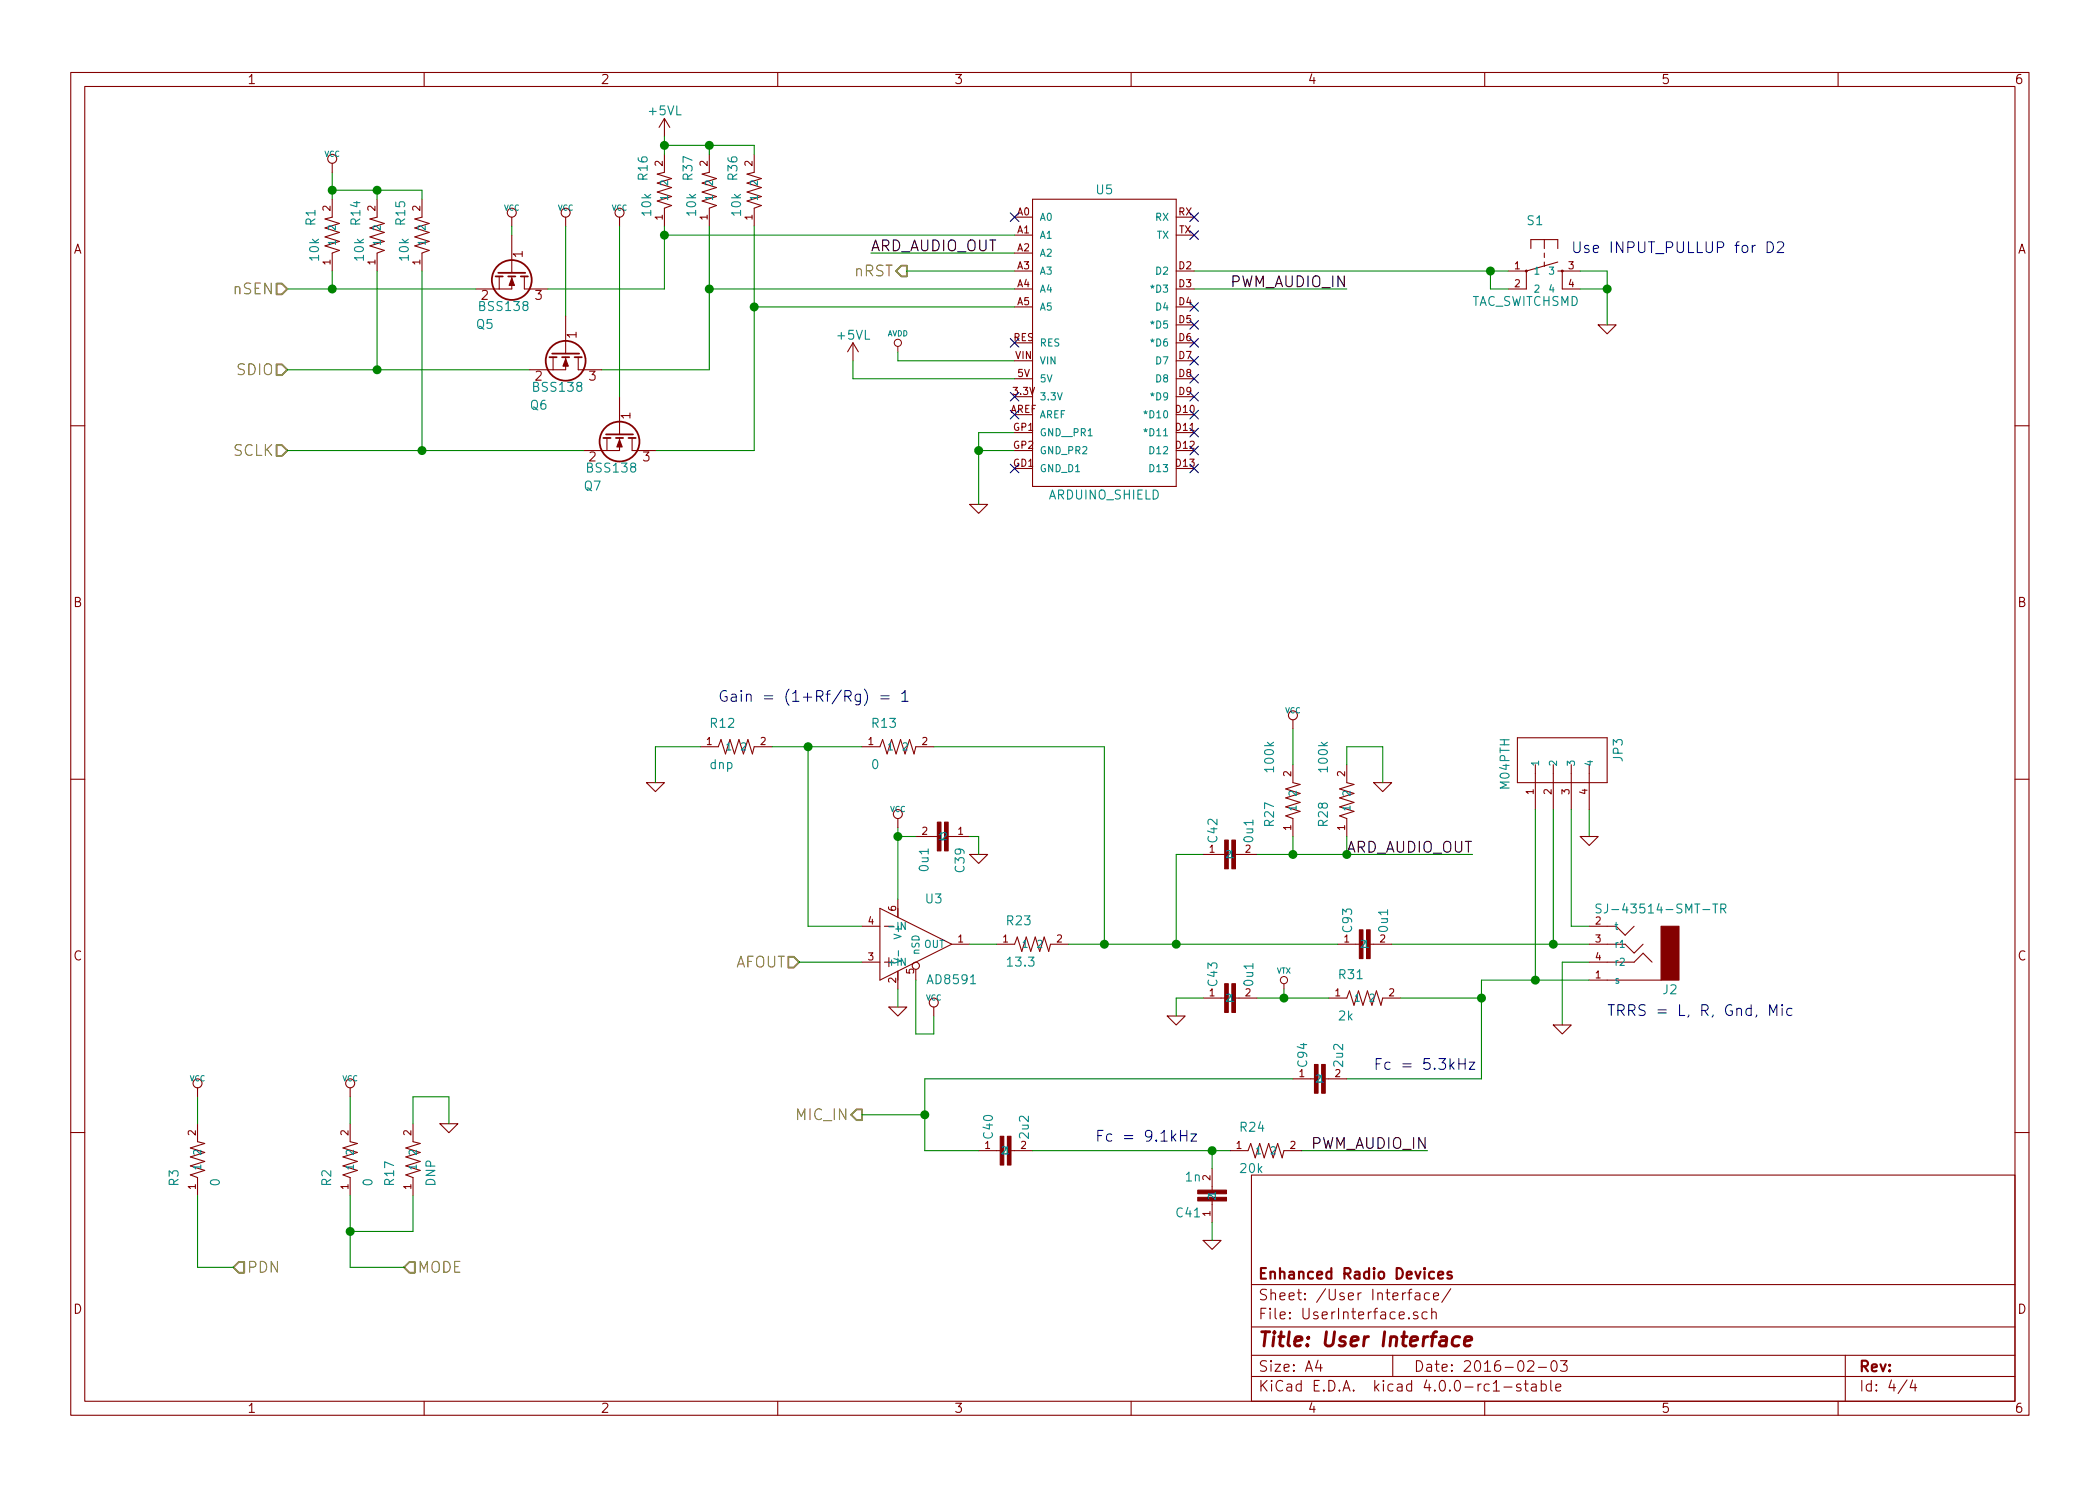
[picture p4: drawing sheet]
EESchema Schematic File Version 2
LIBS:power
LIBS:device
LIBS:transistors
LIBS:conn
LIBS:linear
LIBS:regul
LIBS:74xx
LIBS:cmos4000
LIBS:adc-dac
LIBS:memory
LIBS:xilinx
LIBS:microcontrollers
LIBS:dsp
LIBS:microchip
LIBS:analog_switches
LIBS:motorola
LIBS:texas
LIBS:intel
LIBS:audio
LIBS:interface
LIBS:digital-audio
LIBS:philips
LIBS:display
LIBS:cypress
LIBS:siliconi
LIBS:opto
LIBS:atmel
LIBS:contrib
LIBS:valves
LIBS:metrix_parts
LIBS:mogar_KiCAD
LIBS:SparkFun
LIBS:HamShield09-cache
EELAYER 25 0
EELAYER END
$Descr A4 11693 8268
encoding utf-8
Sheet 4 4
Title "User Interface"
Date "2016-02-03"
Rev ""
Comp "Enhanced Radio Devices"
Comment1 ""
Comment2 ""
Comment3 ""
Comment4 ""
$EndDescr
Wire Wire Line
	8700 5350 8700 5700
Wire Wire Line
	7500 6000 8250 6000
Wire Wire Line
	5150 6000 7200 6000
Wire Wire Line
	8250 6000 8250 5450
Wire Wire Line
	8850 4650 8850 4500
Wire Wire Line
	7750 5250 8850 5250
Text Notes 7650 5950 0    60   ~ 0
Fc = 5.3kHz
$Comp
L CAP0603-CAP C94
U 1 1
P 7400 6000
F 0 "C94" H 7460 6115 50  0000 L BNN
F 1 "2u2" H 7460 5915 50  0000 L BNN
F 2 "Capacitors_SMD:C_0603" H 7850 5850 50  0001 C CNN
F 3 "" H 7400 6000 60  0001 C CNN
	1    7400 6000
	0    -1   -1   0   
$EndComp
$Comp
L CAP0603-CAP C93
U 1 1
P 7650 5250
F 0 "C93" H 7710 5365 50  0000 L BNN
F 1 "0u1" H 7710 5165 50  0000 L BNN
F 2 "Capacitors_SMD:C_0402" H 8100 5100 50  0001 C CNN
F 3 "" H 7650 5250 60  0001 C CNN
	1    7650 5250
	0    -1   -1   0   
$EndComp
$Comp
L GND-RESCUE-HAMShield04 #PWR0127
U 1 1
P 8850 4650
F 0 "#PWR0127" H 8850 4650 30  0001 C CNN
F 1 "GND" H 8850 4580 30  0001 C CNN
F 2 "" H 8850 4650 60  0001 C CNN
F 3 "" H 8850 4650 60  0001 C CNN
	1    8850 4650
	1    0    0    -1  
$EndComp
$Comp
L GND-RESCUE-HAMShield04 #PWR0128
U 1 1
P 8700 5700
F 0 "#PWR0128" H 8700 5700 30  0001 C CNN
F 1 "GND" H 8700 5630 30  0001 C CNN
F 2 "" H 8700 5700 60  0001 C CNN
F 3 "" H 8700 5700 60  0001 C CNN
	1    8700 5700
	1    0    0    -1  
$EndComp
$Comp
L RESISTOR0603-RES R36
U 1 1
P 4200 1050
F 0 "R36" H 4250 900 50  0000 L BNN
F 1 "10k" H 4050 920 50  0000 L BNN
F 2 "Resistors_SMD:R_0402" H 4450 850 50  0001 C CNN
F 3 "" H 4200 1050 60  0001 C CNN
	1    4200 1050
	0    1    -1   0   
$EndComp
$Comp
L RESISTOR0603-RES R37
U 1 1
P 3950 1050
F 0 "R37" H 4000 900 50  0000 L BNN
F 1 "10k" H 3800 920 50  0000 L BNN
F 2 "Resistors_SMD:R_0402" H 4200 850 50  0001 C CNN
F 3 "" H 3950 1050 60  0001 C CNN
	1    3950 1050
	0    1    -1   0   
$EndComp
Text HLabel 4800 6200 0    60   Output ~ 0
MIC_IN
Text HLabel 4450 5350 0    60   Input ~ 0
AFOUT
Text HLabel 1600 2500 0    60   Input ~ 0
SCLK
Text HLabel 1600 2050 0    60   Input ~ 0
SDIO
Text HLabel 1300 7050 2    60   Input ~ 0
PDN
$Comp
L M04PTH JP3
U 1 1
P 8650 4300
F 0 "JP3" H 8450 4630 50  0000 L BNN
F 1 "M04PTH" H 8450 4000 50  0000 L BNN
F 2 "SparkFun:SparkFun-1X04" H 8650 4450 50  0001 C CNN
F 3 "" H 8650 4300 60  0001 C CNN
	1    8650 4300
	0    1    1    0   
$EndComp
Connection ~ 8650 5250
Text Notes 8950 5650 0    60   ~ 0
TRRS = L, R, Gnd, Mic
$Comp
L GND-RESCUE-HAMShield04 #PWR0129
U 1 1
P 5450 2800
F 0 "#PWR0129" H 5450 2800 30  0001 C CNN
F 1 "GND" H 5450 2730 30  0001 C CNN
F 2 "" H 5450 2800 60  0001 C CNN
F 3 "" H 5450 2800 60  0001 C CNN
	1    5450 2800
	1    0    0    -1  
$EndComp
Wire Wire Line
	5450 2800 5450 2400
Wire Wire Line
	5450 2400 5650 2400
Wire Wire Line
	5650 2500 5450 2500
Connection ~ 5450 2500
$Comp
L RESISTOR0603-RES R3
U 1 1
P 1100 6450
F 0 "R3" H 950 6550 50  0000 L BNN
F 1 "0" H 950 6320 50  0000 L BNN
F 2 "Resistors_SMD:R_0402" H 1350 6250 50  0001 C CNN
F 3 "~" H 1100 6450 60  0000 C CNN
	1    1100 6450
	0    -1   -1   0   
$EndComp
Wire Wire Line
	1100 6100 1100 6250
$Comp
L TRRS J2
U 1 1
P 9050 5250
F 0 "J2" H 8800 5500 50  0000 C CNN
F 1 "SJ-43514-SMT-TR" H 8850 5050 50  0000 C CNN
F 2 "mogar_modules:SJ-43514-SMT-TR" H 9050 5250 60  0001 C CNN
F 3 "" H 9050 5250 60  0001 C CNN
	1    9050 5250
	-1   0    0    1   
$EndComp
Wire Wire Line
	8250 5450 8850 5450
Wire Wire Line
	8550 4500 8550 5450
Wire Wire Line
	8650 5250 8650 4500
Wire Wire Line
	8850 5150 8750 5150
Wire Wire Line
	8750 5150 8750 4500
Wire Wire Line
	1100 6650 1100 7050
Wire Wire Line
	1100 7050 1300 7050
Wire Wire Line
	8850 5350 8700 5350
Connection ~ 8550 5450
$Comp
L RESISTOR0603-RES R31
U 1 1
P 7600 5550
F 0 "R31" H 7450 5650 50  0000 L BNN
F 1 "2k" H 7450 5420 50  0000 L BNN
F 2 "Resistors_SMD:R_0402" H 7850 5350 50  0001 C CNN
F 3 "" H 7600 5550 60  0001 C CNN
	1    7600 5550
	1    0    0    -1  
$EndComp
Wire Wire Line
	7150 5500 7150 5550
Wire Wire Line
	7000 5550 7400 5550
Wire Wire Line
	7800 5550 8250 5550
Connection ~ 8250 5550
Wire Wire Line
	4850 1400 5650 1400
Text Label 4850 1400 0    60   ~ 0
ARD_AUDIO_OUT
Text Label 8200 4750 2    60   ~ 0
ARD_AUDIO_OUT
Wire Wire Line
	6650 1600 7500 1600
Text Label 7500 1600 2    60   ~ 0
PWM_AUDIO_IN
Text Label 7950 6400 2    60   ~ 0
PWM_AUDIO_IN
$Comp
L RESISTOR0603-RES R24
U 1 1
P 7050 6400
F 0 "R24" H 6900 6500 50  0000 L BNN
F 1 "20k" H 6900 6270 50  0000 L BNN
F 2 "Resistors_SMD:R_0402" H 7300 6200 50  0001 C CNN
F 3 "" H 7050 6400 60  0001 C CNN
	1    7050 6400
	1    0    0    -1  
$EndComp
$Comp
L CAP0603-CAP C41
U 1 1
P 6750 6600
F 0 "C41" H 6810 6715 50  0000 L BNN
F 1 "1n" H 6810 6515 50  0000 L BNN
F 2 "Capacitors_SMD:C_0402" H 7200 6450 50  0001 C CNN
F 3 "" H 6750 6600 60  0001 C CNN
	1    6750 6600
	-1   0    0    1   
$EndComp
$Comp
L GND-RESCUE-HAMShield04 #PWR0130
U 1 1
P 6750 6900
F 0 "#PWR0130" H 6750 6900 30  0001 C CNN
F 1 "GND" H 6750 6830 30  0001 C CNN
F 2 "" H 6750 6900 60  0001 C CNN
F 3 "" H 6750 6900 60  0001 C CNN
	1    6750 6900
	1    0    0    -1  
$EndComp
Wire Wire Line
	6750 6900 6750 6800
Wire Wire Line
	6750 6500 6750 6400
Wire Wire Line
	7250 6400 7950 6400
Connection ~ 6750 6400
Text Notes 6100 6350 0    60   ~ 0
Fc = 9.1kHz
$Comp
L CAP0603-CAP C42
U 1 1
P 6900 4750
F 0 "C42" H 6960 4865 50  0000 L BNN
F 1 "0u1" H 6960 4665 50  0000 L BNN
F 2 "Capacitors_SMD:C_0402" H 7350 4600 50  0001 C CNN
F 3 "" H 6900 4750 60  0001 C CNN
	1    6900 4750
	0    -1   -1   0   
$EndComp
$Comp
L RESISTOR0603-RES R27
U 1 1
P 7200 4450
F 0 "R27" H 7050 4550 50  0000 L BNN
F 1 "100k" H 7350 4550 50  0000 L BNN
F 2 "Resistors_SMD:R_0402" H 7450 4250 50  0001 C CNN
F 3 "" H 7200 4450 60  0001 C CNN
	1    7200 4450
	0    -1   -1   0   
$EndComp
$Comp
L RESISTOR0603-RES R28
U 1 1
P 7500 4450
F 0 "R28" H 7350 4550 50  0000 L BNN
F 1 "100k" H 7650 4550 50  0000 L BNN
F 2 "Resistors_SMD:R_0402" H 7750 4250 50  0001 C CNN
F 3 "" H 7500 4450 60  0001 C CNN
	1    7500 4450
	0    -1   -1   0   
$EndComp
$Comp
L VTX #VTX0131
U 1 1
P 7150 5500
F 0 "#VTX0131" H 7150 5600 30  0001 C CNN
F 1 "VTX" H 7150 5600 30  0000 C CNN
F 2 "~" H 7150 5500 60  0000 C CNN
F 3 "~" H 7150 5500 60  0000 C CNN
	1    7150 5500
	1    0    0    -1  
$EndComp
$Comp
L GND-RESCUE-HAMShield04 #PWR0132
U 1 1
P 7700 4350
F 0 "#PWR0132" H 7700 4350 30  0001 C CNN
F 1 "GND" H 7700 4280 30  0001 C CNN
F 2 "" H 7700 4350 60  0001 C CNN
F 3 "" H 7700 4350 60  0001 C CNN
	1    7700 4350
	1    0    0    -1  
$EndComp
Wire Wire Line
	7200 4650 7200 4750
Connection ~ 7200 4750
Wire Wire Line
	7500 4650 7500 4750
Connection ~ 7500 4750
Wire Wire Line
	7500 4250 7500 4150
Wire Wire Line
	7500 4150 7700 4150
Wire Wire Line
	7700 4150 7700 4350
Wire Wire Line
	7200 4050 7200 4250
Wire Wire Line
	6700 4750 6550 4750
Wire Wire Line
	6550 4750 6550 5250
Connection ~ 6550 5250
Wire Wire Line
	7000 4750 8200 4750
$Comp
L TAC_SWITCHSMD S1
U 1 1
P 8600 1500
F 0 "S1" H 8500 1750 50  0000 L BNN
F 1 "TAC_SWITCHSMD" H 8200 1300 50  0000 L BNN
F 2 "mogar_modules_new:SWITCH_TACTILE_SMD_8mmX5mm" H 8800 1200 50  0001 C CNN
F 3 "~" H 8600 1500 60  0000 C CNN
	1    8600 1500
	1    0    0    -1  
$EndComp
Wire Wire Line
	6650 1500 8400 1500
Wire Wire Line
	8400 1600 8300 1600
Wire Wire Line
	8300 1600 8300 1500
Connection ~ 8300 1500
$Comp
L GND-RESCUE-HAMShield04 #PWR0133
U 1 1
P 8950 1800
F 0 "#PWR0133" H 8950 1800 30  0001 C CNN
F 1 "GND" H 8950 1730 30  0001 C CNN
F 2 "" H 8950 1800 60  0001 C CNN
F 3 "" H 8950 1800 60  0001 C CNN
	1    8950 1800
	1    0    0    -1  
$EndComp
Wire Wire Line
	8950 1500 8950 1800
$Comp
L CAP0603-CAP C39
U 1 1
P 5200 4650
F 0 "C39" H 5260 4765 50  0000 L BNN
F 1 "0u1" H 5260 4565 50  0000 L BNN
F 2 "Capacitors_SMD:C_0402" H 5650 4500 50  0001 C CNN
F 3 "" H 5200 4650 60  0001 C CNN
	1    5200 4650
	0    1    1    0   
$EndComp
Connection ~ 5000 4650
Wire Wire Line
	4450 5350 4800 5350
Wire Wire Line
	4500 5150 4800 5150
Wire Wire Line
	4500 4150 4500 5150
Wire Wire Line
	6150 4150 6150 5250
Connection ~ 6150 5250
Wire Wire Line
	5000 4650 5100 4650
$Comp
L GND-RESCUE-HAMShield04 #PWR0134
U 1 1
P 5450 4750
F 0 "#PWR0134" H 5450 4750 30  0001 C CNN
F 1 "GND" H 5450 4680 30  0001 C CNN
F 2 "" H 5450 4750 60  0001 C CNN
F 3 "" H 5450 4750 60  0001 C CNN
	1    5450 4750
	1    0    0    -1  
$EndComp
Wire Wire Line
	5400 4650 5450 4650
Wire Wire Line
	5450 4650 5450 4750
$Comp
L GND-RESCUE-HAMShield04 #PWR0135
U 1 1
P 5000 5600
F 0 "#PWR0135" H 5000 5600 30  0001 C CNN
F 1 "GND" H 5000 5530 30  0001 C CNN
F 2 "" H 5000 5600 60  0001 C CNN
F 3 "" H 5000 5600 60  0001 C CNN
	1    5000 5600
	1    0    0    -1  
$EndComp
Wire Wire Line
	5000 5600 5000 5500
$Comp
L AD8591 U3
U 1 1
P 5000 5250
F 0 "U3" H 5200 5500 50  0000 C CNN
F 1 "AD8591" H 5300 5050 50  0000 C CNN
F 2 "mogar_modules_new:SOT23-6" H 5000 5250 60  0001 C CNN
F 3 "~" H 5000 5250 60  0000 C CNN
	1    5000 5250
	1    0    0    -1  
$EndComp
Wire Wire Line
	5100 5450 5100 5750
Wire Wire Line
	5100 5750 5200 5750
Wire Wire Line
	5200 5750 5200 5650
$Comp
L RESISTOR0603-RES R23
U 1 1
P 5750 5250
F 0 "R23" H 5600 5350 50  0000 L BNN
F 1 "13.3" H 5600 5120 50  0000 L BNN
F 2 "Resistors_SMD:R_0402" H 6000 5050 50  0001 C CNN
F 3 "" H 5750 5250 60  0001 C CNN
	1    5750 5250
	1    0    0    -1  
$EndComp
Wire Wire Line
	5550 5250 5400 5250
Wire Wire Line
	5950 5250 7450 5250
$Comp
L CAP0603-CAP C43
U 1 1
P 6900 5550
F 0 "C43" H 6960 5665 50  0000 L BNN
F 1 "0u1" H 6960 5465 50  0000 L BNN
F 2 "Capacitors_SMD:C_0402" H 7350 5400 50  0001 C CNN
F 3 "" H 6900 5550 60  0001 C CNN
	1    6900 5550
	0    -1   -1   0   
$EndComp
$Comp
L GND-RESCUE-HAMShield04 #PWR0136
U 1 1
P 6550 5650
F 0 "#PWR0136" H 6550 5650 30  0001 C CNN
F 1 "GND" H 6550 5580 30  0001 C CNN
F 2 "" H 6550 5650 60  0001 C CNN
F 3 "" H 6550 5650 60  0001 C CNN
	1    6550 5650
	1    0    0    -1  
$EndComp
Wire Wire Line
	6550 5650 6550 5550
Wire Wire Line
	6550 5550 6700 5550
Connection ~ 7150 5550
Text HLabel 5050 1500 0    60   Output ~ 0
nRST
$Comp
L CAP0603-CAP C40
U 1 1
P 5650 6400
F 0 "C40" H 5710 6515 50  0000 L BNN
F 1 "2u2" H 5710 6315 50  0000 L BNN
F 2 "Capacitors_SMD:C_0603" H 6100 6250 50  0001 C CNN
F 3 "" H 5650 6400 60  0001 C CNN
	1    5650 6400
	0    -1   -1   0   
$EndComp
Wire Wire Line
	5150 6400 5450 6400
Wire Wire Line
	4800 6200 5150 6200
Connection ~ 5150 6200
$Comp
L VCC #PWR0137
U 1 1
P 1100 6100
F 0 "#PWR0137" H 1100 6200 30  0001 C CNN
F 1 "VCC" H 1100 6200 30  0000 C CNN
F 2 "" H 1100 6100 60  0000 C CNN
F 3 "" H 1100 6100 60  0000 C CNN
	1    1100 6100
	1    0    0    -1  
$EndComp
$Comp
L AVDD #PWR0138
U 1 1
P 5000 1950
F 0 "#PWR0138" H 5000 2050 30  0001 C CNN
F 1 "AVDD" H 5000 2050 30  0000 C CNN
F 2 "~" H 5000 1950 60  0000 C CNN
F 3 "~" H 5000 1950 60  0000 C CNN
	1    5000 1950
	1    0    0    -1  
$EndComp
Wire Wire Line
	5650 2000 5000 2000
Wire Wire Line
	8800 1500 8950 1500
Wire Wire Line
	8800 1600 8950 1600
Connection ~ 8950 1600
Text Notes 8750 1400 0    60   ~ 0
Use INPUT_PULLUP for D2
$Comp
L RESISTOR0603-RES R12
U 1 1
P 4100 4150
F 0 "R12" H 3950 4250 50  0000 L BNN
F 1 "dnp" H 3950 4020 50  0000 L BNN
F 2 "Resistors_SMD:R_0402" H 4350 3950 50  0001 C CNN
F 3 "~" H 4100 4150 60  0000 C CNN
	1    4100 4150
	1    0    0    -1  
$EndComp
Wire Wire Line
	5000 4600 5000 5000
$Comp
L RESISTOR0603-RES R13
U 1 1
P 5000 4150
F 0 "R13" H 4850 4250 50  0000 L BNN
F 1 "0" H 4850 4020 50  0000 L BNN
F 2 "Resistors_SMD:R_0402" H 5250 3950 50  0001 C CNN
F 3 "~" H 5000 4150 60  0000 C CNN
	1    5000 4150
	1    0    0    -1  
$EndComp
Wire Wire Line
	6150 4150 5200 4150
Wire Wire Line
	4300 4150 4800 4150
Connection ~ 4500 4150
$Comp
L GND-RESCUE-HAMShield04 #PWR0139
U 1 1
P 3650 4350
F 0 "#PWR0139" H 3650 4350 30  0001 C CNN
F 1 "GND" H 3650 4280 30  0001 C CNN
F 2 "" H 3650 4350 60  0001 C CNN
F 3 "" H 3650 4350 60  0001 C CNN
	1    3650 4350
	1    0    0    -1  
$EndComp
Wire Wire Line
	3650 4150 3650 4350
Wire Wire Line
	3900 4150 3650 4150
Text Notes 4000 3900 0    60   ~ 0
Gain = (1+Rf/Rg) = 1
Wire Wire Line
	5750 6400 6850 6400
Wire Wire Line
	5150 6000 5150 6400
Wire Wire Line
	5000 2000 5000 1950
Wire Wire Line
	5050 1500 5650 1500
$Comp
L VCC #PWR0140
U 1 1
P 5000 4600
F 0 "#PWR0140" H 5000 4700 30  0001 C CNN
F 1 "VCC" H 5000 4700 30  0000 C CNN
F 2 "" H 5000 4600 60  0000 C CNN
F 3 "" H 5000 4600 60  0000 C CNN
	1    5000 4600
	1    0    0    -1  
$EndComp
$Comp
L VCC #PWR0141
U 1 1
P 5200 5650
F 0 "#PWR0141" H 5200 5750 30  0001 C CNN
F 1 "VCC" H 5200 5750 30  0000 C CNN
F 2 "" H 5200 5650 60  0000 C CNN
F 3 "" H 5200 5650 60  0000 C CNN
	1    5200 5650
	1    0    0    -1  
$EndComp
$Comp
L VCC #PWR0142
U 1 1
P 7200 4050
F 0 "#PWR0142" H 7200 4150 30  0001 C CNN
F 1 "VCC" H 7200 4150 30  0000 C CNN
F 2 "" H 7200 4050 60  0000 C CNN
F 3 "" H 7200 4050 60  0000 C CNN
	1    7200 4050
	1    0    0    -1  
$EndComp
$Comp
L ARDUINO_SHIELD U5
U 1 1
P 6150 1900
F 0 "U5" H 6150 2750 50  0000 C CNN
F 1 "ARDUINO_SHIELD" H 6150 1050 50  0000 C CNN
F 2 "mogar_modules_new:ARDUINO_SHIELD" H 6150 1900 50  0001 C CNN
F 3 "" H 6150 1900 60  0000 C CNN
	1    6150 1900
	1    0    0    -1  
$EndComp
NoConn ~ 5650 2600
NoConn ~ 6650 1200
NoConn ~ 6650 1300
NoConn ~ 6650 1700
NoConn ~ 6650 1800
NoConn ~ 6650 1900
NoConn ~ 6650 2000
NoConn ~ 6650 2100
NoConn ~ 6650 2200
NoConn ~ 6650 2300
NoConn ~ 6650 2400
NoConn ~ 6650 2500
NoConn ~ 6650 2600
NoConn ~ 5650 1900
NoConn ~ 5650 2200
NoConn ~ 5650 2300
NoConn ~ 5650 1200
$Comp
L Q_NMOS_GSD Q5
U 1 1
P 2850 1500
F 0 "Q5" V 3150 1400 50  0000 R CNN
F 1 "BSS138" V 3050 1600 50  0000 R CNN
F 2 "TO_SOT_Packages_SMD:SOT-23_Handsoldering" H 3050 1600 29  0001 C CNN
F 3 "" H 2850 1500 60  0000 C CNN
	1    2850 1500
	0    1    1    0   
$EndComp
Wire Wire Line
	1850 950  1850 1100
Connection ~ 1850 1050
$Comp
L RESISTOR0603-RES R14
U 1 1
P 2100 1300
F 0 "R14" H 2150 1150 50  0000 L BNN
F 1 "10k" H 1950 1170 50  0000 L BNN
F 2 "Resistors_SMD:R_0402" H 2350 1100 50  0001 C CNN
F 3 "" H 2100 1300 60  0001 C CNN
	1    2100 1300
	0    1    -1   0   
$EndComp
$Comp
L RESISTOR0603-RES R1
U 1 1
P 1850 1300
F 0 "R1" H 1900 1150 50  0000 L BNN
F 1 "10k" H 1700 1170 50  0000 L BNN
F 2 "Resistors_SMD:R_0402" H 2100 1100 50  0001 C CNN
F 3 "" H 1850 1300 60  0001 C CNN
	1    1850 1300
	0    1    -1   0   
$EndComp
$Comp
L VCC #PWR0143
U 1 1
P 1850 950
F 0 "#PWR0143" H 1850 1050 30  0001 C CNN
F 1 "VCC" H 1850 1050 30  0000 C CNN
F 2 "" H 1850 950 60  0000 C CNN
F 3 "" H 1850 950 60  0000 C CNN
	1    1850 950 
	1    0    0    -1  
$EndComp
$Comp
L RESISTOR0603-RES R15
U 1 1
P 2350 1300
F 0 "R15" H 2400 1150 50  0000 L BNN
F 1 "10k" H 2200 1170 50  0000 L BNN
F 2 "Resistors_SMD:R_0402" H 2600 1100 50  0001 C CNN
F 3 "" H 2350 1300 60  0001 C CNN
	1    2350 1300
	0    1    -1   0   
$EndComp
Wire Wire Line
	1850 1050 2350 1050
Wire Wire Line
	2350 1050 2350 1100
Wire Wire Line
	2100 1100 2100 1050
Connection ~ 2100 1050
Wire Wire Line
	2650 1600 1600 1600
Wire Wire Line
	1850 1500 1850 1600
Connection ~ 1850 1600
$Comp
L VCC #PWR0144
U 1 1
P 2850 1250
F 0 "#PWR0144" H 2850 1350 30  0001 C CNN
F 1 "VCC" H 2850 1350 30  0000 C CNN
F 2 "" H 2850 1250 60  0000 C CNN
F 3 "" H 2850 1250 60  0000 C CNN
	1    2850 1250
	1    0    0    -1  
$EndComp
Wire Wire Line
	2850 1250 2850 1300
Wire Wire Line
	1600 2050 2950 2050
Wire Wire Line
	2100 1500 2100 2050
Connection ~ 2100 2050
$Comp
L VCC #PWR0145
U 1 1
P 3150 1250
F 0 "#PWR0145" H 3150 1350 30  0001 C CNN
F 1 "VCC" H 3150 1350 30  0000 C CNN
F 2 "" H 3150 1250 60  0000 C CNN
F 3 "" H 3150 1250 60  0000 C CNN
	1    3150 1250
	1    0    0    -1  
$EndComp
Wire Wire Line
	3150 1250 3150 1750
Wire Wire Line
	5650 1700 4200 1700
Wire Wire Line
	4200 2500 4200 1250
Wire Wire Line
	3650 2500 4200 2500
Wire Wire Line
	5650 1600 3950 1600
Wire Wire Line
	3950 1250 3950 2050
Wire Wire Line
	3950 2050 3350 2050
Wire Wire Line
	3050 1600 3700 1600
Connection ~ 3950 1600
Connection ~ 4200 1700
$Comp
L RESISTOR0603-RES R16
U 1 1
P 3700 1050
F 0 "R16" H 3750 900 50  0000 L BNN
F 1 "10k" H 3550 920 50  0000 L BNN
F 2 "Resistors_SMD:R_0402" H 3950 850 50  0001 C CNN
F 3 "" H 3700 1050 60  0001 C CNN
	1    3700 1050
	0    1    -1   0   
$EndComp
Wire Wire Line
	3700 1600 3700 1250
Wire Wire Line
	3700 1300 5650 1300
Connection ~ 3700 1300
$Comp
L Q_NMOS_GSD Q6
U 1 1
P 3150 1950
F 0 "Q6" V 3450 1850 50  0000 R CNN
F 1 "BSS138" V 3350 2050 50  0000 R CNN
F 2 "TO_SOT_Packages_SMD:SOT-23_Handsoldering" H 3350 2050 29  0001 C CNN
F 3 "" H 3150 1950 60  0000 C CNN
	1    3150 1950
	0    1    1    0   
$EndComp
$Comp
L Q_NMOS_GSD Q7
U 1 1
P 3450 2400
F 0 "Q7" V 3750 2300 50  0000 R CNN
F 1 "BSS138" V 3650 2500 50  0000 R CNN
F 2 "TO_SOT_Packages_SMD:SOT-23_Handsoldering" H 3650 2500 29  0001 C CNN
F 3 "" H 3450 2400 60  0000 C CNN
	1    3450 2400
	0    1    1    0   
$EndComp
$Comp
L VCC #PWR0146
U 1 1
P 3450 1250
F 0 "#PWR0146" H 3450 1350 30  0001 C CNN
F 1 "VCC" H 3450 1350 30  0000 C CNN
F 2 "" H 3450 1250 60  0000 C CNN
F 3 "" H 3450 1250 60  0000 C CNN
	1    3450 1250
	1    0    0    -1  
$EndComp
Wire Wire Line
	3450 2200 3450 1250
Wire Wire Line
	2350 1500 2350 2500
Connection ~ 2350 2500
$Comp
L +5VL #PWR0147
U 1 1
P 4750 2000
F 0 "#PWR0147" H 4750 1850 50  0001 C CNN
F 1 "+5VL" H 4750 2140 50  0000 C CNN
F 2 "" H 4750 2000 60  0000 C CNN
F 3 "" H 4750 2000 60  0000 C CNN
	1    4750 2000
	1    0    0    -1  
$EndComp
Wire Wire Line
	5650 2100 4750 2100
Wire Wire Line
	4750 2100 4750 2000
$Comp
L +5VL #PWR0148
U 1 1
P 3700 750
F 0 "#PWR0148" H 3700 600 50  0001 C CNN
F 1 "+5VL" H 3700 890 50  0000 C CNN
F 2 "" H 3700 750 60  0000 C CNN
F 3 "" H 3700 750 60  0000 C CNN
	1    3700 750 
	1    0    0    -1  
$EndComp
Wire Wire Line
	3700 750  3700 850 
Wire Wire Line
	3700 800  4200 800 
Wire Wire Line
	4200 800  4200 850 
Connection ~ 3700 800 
Wire Wire Line
	3950 850  3950 800 
Connection ~ 3950 800 
Text HLabel 1600 1600 0    60   Input ~ 0
nSEN
$Comp
L RESISTOR0603-RES R2
U 1 1
P 1950 6450
F 0 "R2" H 1800 6550 50  0000 L BNN
F 1 "0" H 1800 6320 50  0000 L BNN
F 2 "Resistors_SMD:R_0402" H 2200 6250 50  0001 C CNN
F 3 "~" H 1950 6450 60  0000 C CNN
	1    1950 6450
	0    -1   -1   0   
$EndComp
Wire Wire Line
	1950 6100 1950 6250
Wire Wire Line
	1950 6650 1950 7050
$Comp
L VCC #PWR0149
U 1 1
P 1950 6100
F 0 "#PWR0149" H 1950 6200 30  0001 C CNN
F 1 "VCC" H 1950 6200 30  0000 C CNN
F 2 "" H 1950 6100 60  0000 C CNN
F 3 "" H 1950 6100 60  0000 C CNN
	1    1950 6100
	1    0    0    -1  
$EndComp
Text HLabel 2250 7050 2    60   Input ~ 0
MODE
Wire Wire Line
	1950 7050 2250 7050
Wire Wire Line
	3250 2500 1600 2500
$Comp
L RESISTOR0603-RES R17
U 1 1
P 2300 6450
F 0 "R17" H 2150 6550 50  0000 L BNN
F 1 "DNP" H 2150 6320 50  0000 L BNN
F 2 "Resistors_SMD:R_0402" H 2550 6250 50  0001 C CNN
F 3 "~" H 2300 6450 60  0000 C CNN
	1    2300 6450
	0    -1   -1   0   
$EndComp
$Comp
L GND-RESCUE-HAMShield04 #PWR0150
U 1 1
P 2500 6250
F 0 "#PWR0150" H 2500 6250 30  0001 C CNN
F 1 "GND" H 2500 6180 30  0001 C CNN
F 2 "" H 2500 6250 60  0001 C CNN
F 3 "" H 2500 6250 60  0001 C CNN
	1    2500 6250
	1    0    0    -1  
$EndComp
Wire Wire Line
	2500 6250 2500 6100
Wire Wire Line
	2500 6100 2300 6100
Wire Wire Line
	2300 6100 2300 6250
Wire Wire Line
	2300 6650 2300 6850
Wire Wire Line
	2300 6850 1950 6850
Connection ~ 1950 6850
$EndSCHEMATC
